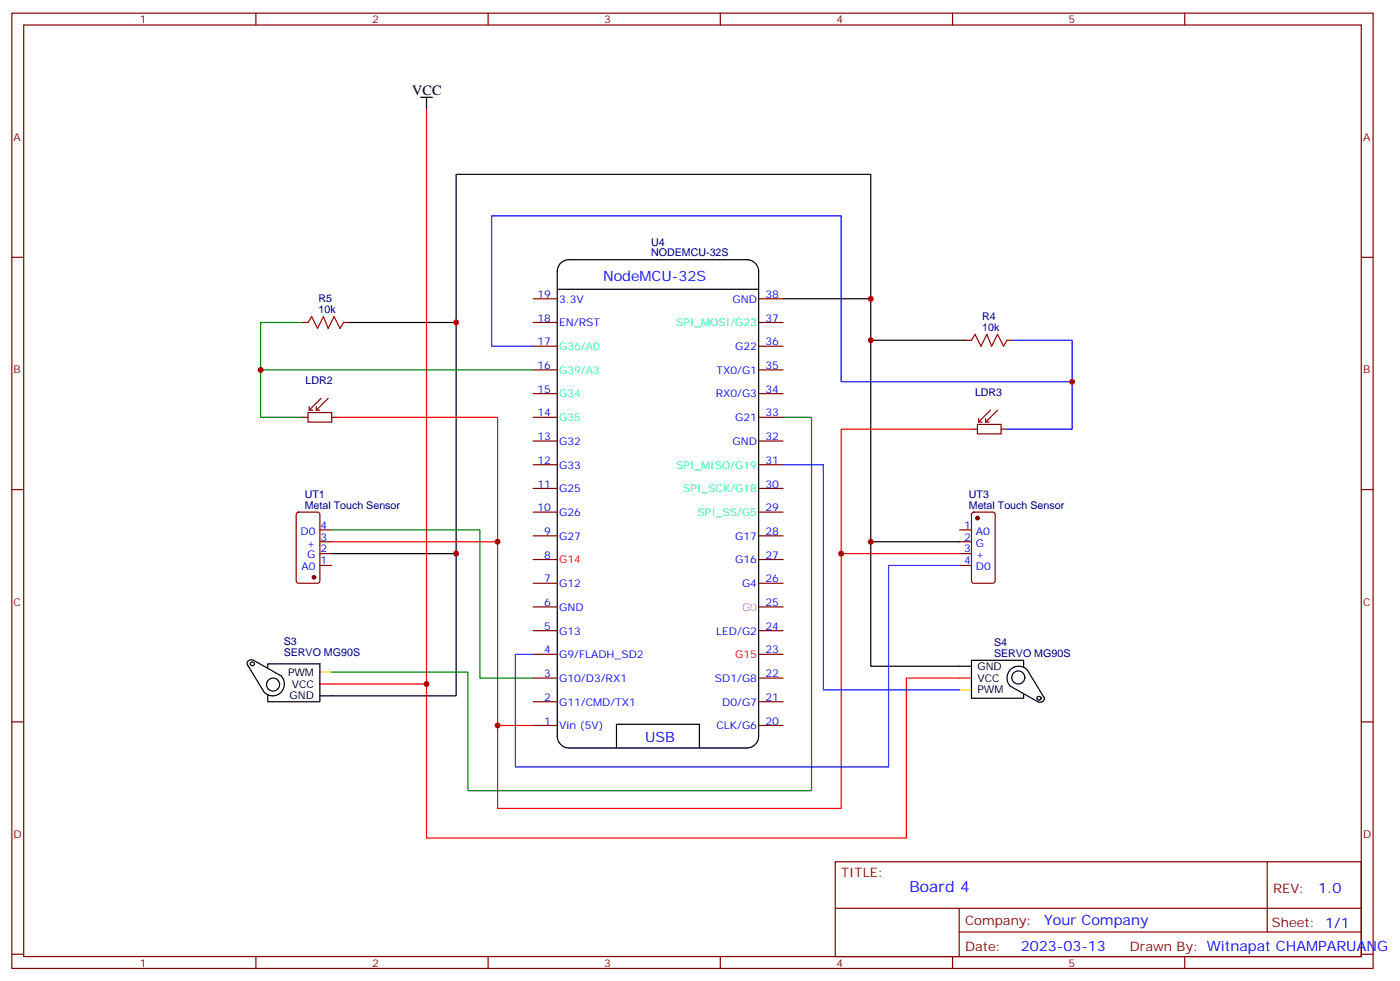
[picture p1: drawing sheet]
<svg xmlns="http://www.w3.org/2000/svg" width="417mm" height="292mm" viewBox="0 0 417 292" stroke-linecap="round" stroke-linejoin="round" font-family="sans-serif">
<g fill="none" stroke="#870000" stroke-width=".35">
<path d="M3.5 3.9h405.4v284.4h-405.4zM7.1 7.4h398.2v277.3h-398.2zM76.2 3.9v3.5M145.3 3.9v3.5M214.5 3.9v3.5M283.6 3.9v3.5M352.8 3.9v3.5M3.5 76.6h3.6M405.3 76.6h3.6M90 96h1.7M102.3 96h1.8M158.7 88.9h7.1"/>
<path d="M158.7 96h7.1M226.1 88.9h7.1M226.1 96h7.1M158.7 117.2h7.1M158.7 103h7.1M158.7 110.1h7.1M226.1 117.2h7.1M226.1 103h7.1M226.1 110.1h7.1M287.5 101.3h1.8M299.9 101.3h1.7M158.7 124.2h7.1"/>
<path d="M158.7 131.3h7.1M158.7 138.3h7.1M226.1 124.2h7.1M226.1 131.3h7.1M226.1 138.3h7.1M3.5 145.7h3.6M88.4 152.6l.5-.2h5.6l.7 .5v20l-.4 .6-5.9 .1-.7-.5v-20zM95.2 157.7h3.6M158.7 145.4h7.1M158.7 152.4h7.1M158.7 159.5h7.1M226.1 145.4h7.1"/>
<path d="M226.1 152.4h7.1M226.1 159.5h7.1M285.8 157.7h3.5M289.5 152.6l.5-.2h5.6l.7 .5v20l-.4 .6-5.9 .1-.7-.5v-20zM405.3 145.7h3.6M95.2 161.3h3.6M95.2 164.8h3.6M95.2 168.3h3.6M158.7 166.5h7.1M158.7 173.6h7.1M226.1 166.5h7.1M226.1 173.6h7.1"/>
<path d="M285.8 161.3h3.5M285.8 164.8h3.5M285.8 168.3h3.5M158.7 180.7h7.1M158.7 187.7h7.1M158.7 194.8h7.1M226.1 180.7h7.1M226.1 187.7h7.1M226.1 194.8h7.1M3.5 214.9h3.6M158.7 201.8h7.1M158.7 208.9h7.1"/>
<path d="M158.7 215.9h7.1M226.1 201.8h7.1M226.1 208.9h7.1M226.1 215.9h7.1M405.3 214.9h3.6M248.7 256.5h156.6v28.2h-156.6zM377.3 256.5v20.9M248.7 270.4h156.5M285.6 277.4h119.6M285.6 270.4v14.1M3.5 284h3.6M76.2 284.7v3.6"/>
<path d="M145.3 284.7v3.6M214.5 284.7v3.6M283.6 284.7v3.6M352.8 284.7v3.6M405.3 284h3.6"/>
</g>
<g fill="#870000" stroke="#870000" stroke-width=".35">
<circle cx="291" cy="154.2" r=".53"/>
<circle cx="93.5" cy="171.8" r=".53"/>
</g>
<path d="M91.7 96l1.1-1.8 1.7 3.6 1.8-3.6 1.4 3.6 1.8-3.6 1.7 3.6 1.1-1.8M289.3 101.3l1-1.8 1.8 3.5 1.8-3.5 1.4 3.5 1.7-3.5 1.8 3.5 1.1-1.7" fill="none" stroke="#a10000" stroke-width=".35"/>
<g fill="none" stroke="#850000" stroke-width=".35">
<path d="M95.6 118.6l-3.5 3.5M97.7 118.6l-3.5 3.5M90 124.2h1.7M91.7 122.8h7.1v2.8h-7.1zM92.1 121v1.1M92.1 122.1h1M94.2 122.1h1M94.2 121v1.1M98.8 124.2h1.7M289.3 127.7h1.7M291 126.3h7.1v2.9h-7.1zM291.4 124.6v1"/>
<path d="M291.4 125.6h1.1M293.5 125.6h1.1M293.5 124.6v1M294.9 122.1l-3.5 3.5M297 122.1l-3.5 3.5M298.1 127.7h1.8"/>
</g>
<path d="M95.2 200.1h3.6M285.8 205.4h3.5" fill="none" stroke="#fc0" stroke-width=".35"/>
<g fill="none" stroke="#000" stroke-width=".35">
<path d="M125.2 29h3.6M127 29v3.5M135.8 96v111.1h-40.6M165.9 80.7v138.4M165.9 86.1h60M165.9 80.8a3.5 3.5 0 0 1 3.6-3.5h52.9a3.5 3.5 0 0 1 3.5 3.5v138.2M233.2 88.9h26.1v109.4h30M259.3 88.9v-37h-123.5v44.1h-31.7M259.3 101.3h28.2M98.8 164.8h37M259.3 161.3h26.5M73.7 197.9l5 8.2"/>
<path d="M75.4 196.5a1.16 1.16 0 0 0-1.4 .2 1.16 1.16 0 0 0-.2 1.4M75.5 196.5l8.1 4.6M79.7 198.6v-1h15.5v11.3h-15.5v-2.1M304.8 198.6v-2.1h-15.5v11.3h15.5v-1M305.8 199.3a3.5 3.5 0 0 0-5 .1 3.5 3.5 0 0 0 .1 4.9M305.9 199.4l4.9 8.1M83.7 201.1a3.5 3.5 0 0 1 0 5 3.5 3.5 0 0 1-5 0M165.9 219.1a3.5 3.5 0 0 0 3.6 3.5h52.9a3.5 3.5 0 0 0 3.5-3.5M300.9 204.3l8.1 4.6M310.7 207.3a1.14 1.14 0 0 1-.1 1.5 1.14 1.14 0 0 1-1.4 .1M183.6 222.6v-7h24.7v7"/>
<circle cx="75.2" cy="197.6" r=".61"/>
<circle cx="81.3" cy="203.8" r="1.94"/>
<circle cx="303.2" cy="201.6" r="1.94"/>
<circle cx="309.4" cy="207.8" r=".61"/>
</g>
<path d="M127 32.5v171.1h-31.8M100.5 124.2h47.7v37.1M289.3 127.7h-38.8v37.1M98.8 161.3h49.4v54.6h10.5M285.8 164.8h-35.3v75.8h-102.3v-24.7M289.3 201.8h-19.4v47.6h-142.9v-45.8" fill="none" stroke="#f00" stroke-width=".35"/>
<path d="M90 96h-12.4v14.1M158.7 110.1h-81.1v14.1h12.4M233.2 124.2h8.5v111.1h-102.4v-35.2h-40.5M98.8 157.7h44.1v44.1h15.8" fill="none" stroke="#008700" stroke-width=".35"/>
<path d="M301.6 101.3h17.7v12.3h-68.8v-49.4h-104.1v38.8h12.3M319.3 113.6v14.1h-19.4M233.2 138.3h12v67.1h40.6M285.8 168.3h-21.2v60h-111.1v-33.5h5.2" fill="none" stroke="#00f" stroke-width=".35"/>
<g fill="#c00">
<circle cx="259.3" cy="101.3" r=".88"/>
<circle cx="259.3" cy="88.9" r=".88"/>
<circle cx="135.8" cy="96" r=".88"/>
<circle cx="259.3" cy="161.3" r=".88"/>
<circle cx="135.8" cy="164.8" r=".88"/>
<circle cx="148.2" cy="161.3" r=".88"/>
<circle cx="148.2" cy="215.9" r=".88"/>
<circle cx="250.5" cy="164.8" r=".88"/>
<circle cx="127" cy="203.6" r=".88"/>
<circle cx="77.6" cy="110.1" r=".88"/>
<circle cx="319.3" cy="113.6" r=".88"/>
</g>
<text font-size="4.6" fill="#00f" x="270.8" y="265.5">Board 4</text>
<text font-size="4.2" x="122.8" y="28.3">VCC</text>
<g font-size="4.2" fill="#00f">
<text x="179.6" y="83.8">NodeMCU-32S</text>
<text x="192.1" y="221">USB</text>
<text x="392.5" y="265.8">1.0</text>
<text x="310.9" y="275.3">Your Company</text>
<text x="304" y="283.1">2023-03-13</text>
</g>
<g font-size="3.9" fill="#800">
<text x="250.5" y="261.1">TITLE:</text>
<text x="379.1" y="265.8">REV:</text>
<text x="287.4" y="275.3">Company:</text>
<text x="378.7" y="275.9">Sheet: 1/1</text>
<text x="287.4" y="283">Date:</text>
<text x="336.4" y="283.1">Drawn By: Witnapat CHAMPARUANG</text>
</g>
<g font-size="3.2" fill="#800">
<text x="41.6" y="6.9">1</text>
<text x="110.8" y="6.9">2</text>
<text x="179.9" y="6.9">3</text>
<text x="249.1" y="6.9">4</text>
<text x="318.2" y="6.9">5</text>
<text x="4.1" y="42">A</text>
<text x="405.9" y="42">A</text>
<text x="4.1" y="111.2">B</text>
<text x="405.9" y="111.2">B</text>
<text x="4.1" y="180.3">C</text>
<text x="405.9" y="180.3">C</text>
<text x="4.1" y="249.4">D</text>
<text x="405.9" y="249.4">D</text>
<text x="41.6" y="287.7">1</text>
<text x="110.8" y="287.7">2</text>
<text x="179.9" y="287.7">3</text>
<text x="249.1" y="287.7">4</text>
<text x="318.2" y="287.7">5</text>
</g>
<g font-size="3.2" fill="#000080">
<text x="193.9" y="76.2">NODEMCU-32S</text>
<text x="193.9" y="73.2">U4</text>
<text x="94.9" y="89.9">R5</text>
<text x="94.9" y="93.2">10k</text>
<text x="292.5" y="95.4">R4</text>
<text x="292.5" y="98.5">10k</text>
<text x="91" y="114.3">LDR2</text>
<text x="290.3" y="117.8">LDR3</text>
<text x="90.7" y="148.1">UT1</text>
<text x="288.5" y="148.3">UT3</text>
<text x="90.7" y="151.4">Metal Touch Sensor</text>
<text x="288.5" y="151.4">Metal Touch Sensor</text>
<text x="84.5" y="195.3">SERVO MG90S</text>
<text x="84.5" y="192.1">S3</text>
<text x="296" y="195.5">SERVO MG90S</text>
<text x="296" y="192.4">S4</text>
</g>
<g font-size="3.2" fill="#00f">
<text x="160" y="88.7">19</text>
<text x="227.9" y="88.7">38</text>
<text x="160" y="95.7">18</text>
<text x="166.5" y="90.1">3.3V</text>
<text x="218.1" y="90.1">GND</text>
<text x="227.9" y="95.7">37</text>
<text x="166.5" y="97.1">EN/RST</text>
<text x="160" y="102.8">17</text>
<text x="218.9" y="104.2">G22</text>
<text x="227.9" y="102.8">36</text>
<text x="160" y="109.8">16</text>
<text x="213.4" y="111.3">TX0/G1</text>
<text x="227.9" y="109.8">35</text>
<text x="160" y="116.9">15</text>
<text x="213.1" y="118.3">RX0/G3</text>
<text x="227.9" y="116.9">34</text>
<text x="160" y="124">14</text>
<text x="218.9" y="125.4">G21</text>
<text x="227.9" y="124">33</text>
<text x="160" y="131">13</text>
<text x="227.9" y="131">32</text>
<text x="166.5" y="132.4">G32</text>
<text x="218.1" y="132.4">GND</text>
<text x="160" y="138.1">12</text>
<text x="166.5" y="139.5">G33</text>
<text x="227.9" y="138.1">31</text>
<text x="160" y="145.1">11</text>
<text x="166.5" y="146.5">G25</text>
<text x="227.9" y="145.1">30</text>
<text x="160" y="152.2">10</text>
<text x="166.5" y="153.6">G26</text>
<text x="227.9" y="152.2">29</text>
<text x="89.5" y="159.1">D0</text>
<text x="95.4" y="160.9">3</text>
<text x="95.4" y="157.4">4</text>
<text x="162" y="159.2">9</text>
<text x="166.5" y="160.6">G27</text>
<text x="218.9" y="160.6">G17</text>
<text x="227.9" y="159.2">28</text>
<text x="287.1" y="157.4">1</text>
<text x="287.1" y="160.9">2</text>
<text x="290.6" y="159.1">A0</text>
<text x="91.3" y="162.7">+</text>
<text x="91.5" y="166.2">G</text>
<text x="95.4" y="168">1</text>
<text x="95.4" y="164.4">2</text>
<text x="162" y="166.3">8</text>
<text x="218.9" y="167.7">G16</text>
<text x="227.9" y="166.3">27</text>
<text x="287.1" y="164.4">3</text>
<text x="287.1" y="168">4</text>
<text x="290.6" y="162.7">G</text>
<text x="290.6" y="166.2">+</text>
<text x="89.8" y="169.7">A0</text>
<text x="162" y="173.3">7</text>
<text x="227.9" y="173.3">26</text>
<text x="290.6" y="169.7">D0</text>
<text x="166.5" y="174.8">G12</text>
<text x="220.9" y="174.8">G4</text>
<text x="162" y="180.4">6</text>
<text x="166.5" y="181.8">GND</text>
<text x="227.9" y="180.4">25</text>
<text x="162" y="187.5">5</text>
<text x="166.5" y="188.9">G13</text>
<text x="213.3" y="188.9">LED/G2</text>
<text x="227.9" y="187.5">24</text>
<text x="162" y="194.5">4</text>
<text x="166.5" y="195.9">G9/FLADH_SD2</text>
<text x="227.9" y="194.5">23</text>
<text x="162" y="201.6">3</text>
<text x="166.5" y="203">G10/D3/RX1</text>
<text x="212.9" y="203">SD1/G8</text>
<text x="227.9" y="201.6">22</text>
<text x="162" y="208.6">2</text>
<text x="227.9" y="208.6">21</text>
<text x="162" y="215.7">1</text>
<text x="166.5" y="210">G11/CMD/TX1</text>
<text x="215" y="210">D0/G7</text>
<text x="227.9" y="215.7">20</text>
<text x="166.5" y="217.1">Vin (5V)</text>
<text x="213.3" y="217.1">CLK/G6</text>
</g>
<g font-size="3.2" fill="#0f6">
<text x="201.4" y="97.1">SPI_MOSI/G23</text>
<text x="201.4" y="139.5">SPI_MISO/G19</text>
<text x="203.5" y="146.5">SPI_SCK/G18</text>
<text x="207.7" y="153.6">SPI_SS/G5</text>
</g>
<g font-size="3.2" fill="#0ff">
<text x="166.5" y="104.2">G36/A0</text>
<text x="166.5" y="111.3">G39/A3</text>
<text x="166.5" y="118.3">G34</text>
<text x="166.5" y="125.4">G35</text>
</g>
<g font-size="3.2" fill="#f00">
<text x="166.5" y="167.7">G14</text>
<text x="218.9" y="195.9">G15</text>
</g>
<text font-size="3.2" fill="#f0f" x="220.9" y="181.8">G0</text>
<g font-size="3.2">
<text x="85.8" y="201.1">PWM</text>
<text x="291" y="199.4">GND</text>
<text x="291" y="202.9">VCC</text>
<text x="86.2" y="208.2">GND</text>
<text x="86.9" y="204.6">VCC</text>
<text x="291" y="206.4">PWM</text>
</g>
</svg>
